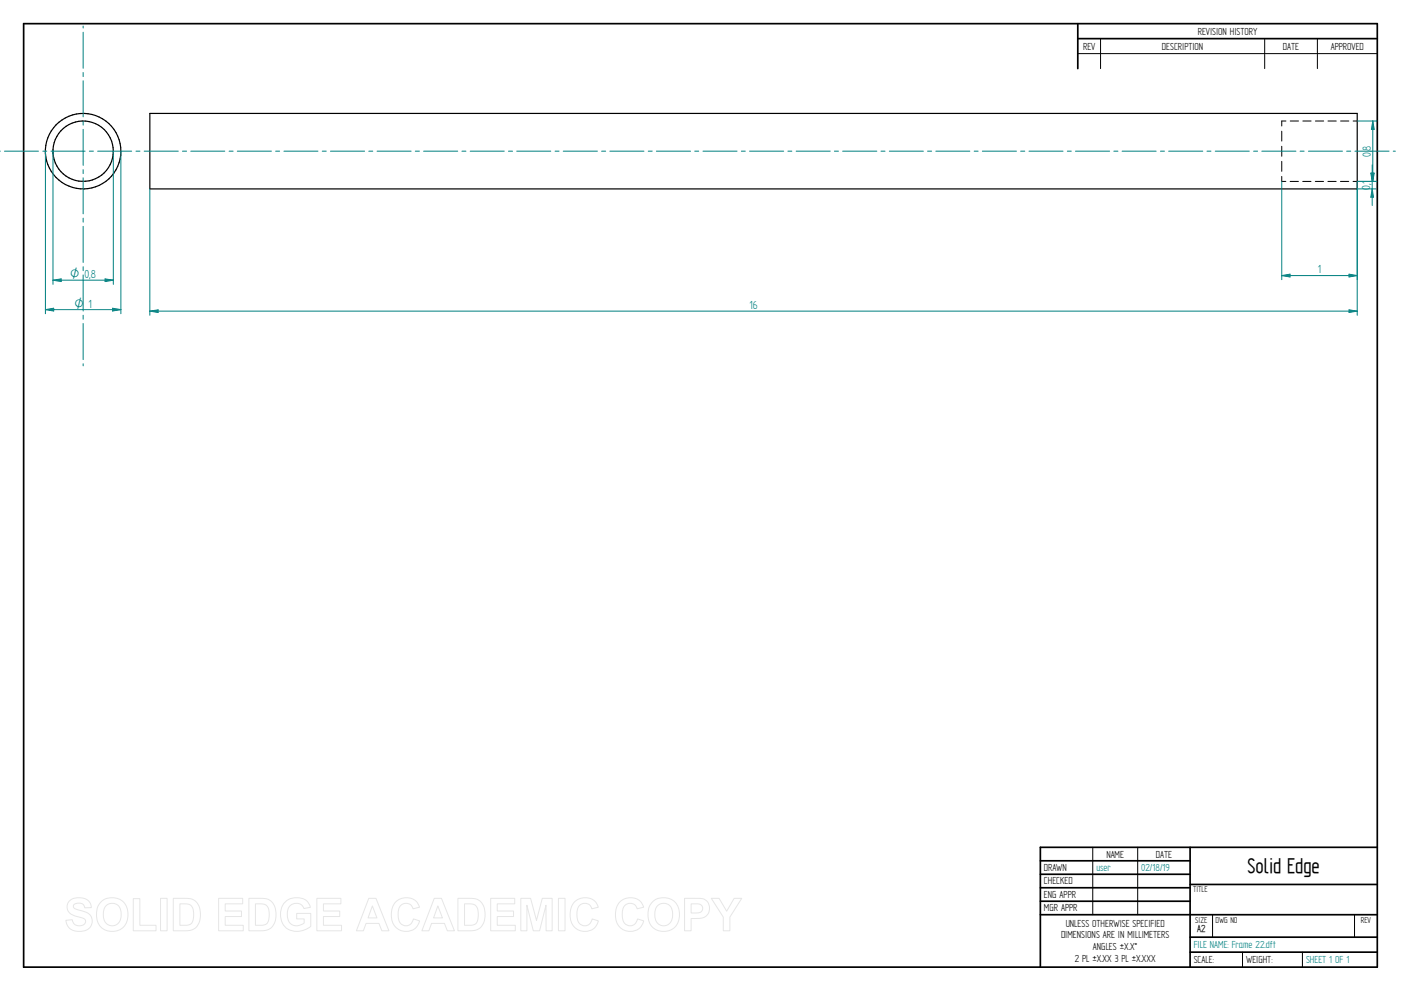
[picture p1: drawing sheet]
<svg xmlns="http://www.w3.org/2000/svg" width="594mm" height="420mm" viewBox="0 0 594 420" stroke-linecap="round" stroke-linejoin="round" font-family="sans-serif">
<g fill="none" stroke="#000" stroke-width=".72">
<path d="M10 10h574v400h-574zM457 10v19.1M457 16.4h127M504.6 359.2v50.8M584 359.2h-142.9v50.8M441.1 365h63.5M441.1 370.7h63.5M441.1 376.4h63.5M504.6 375h79.4M441.1 382.1h63.5M441.1 387.8h142.9M504.6 397.3h79.4"/>
<path d="M504.6 403.7h79.4"/>
</g>
<g fill="none" stroke="#000" stroke-width=".42">
<path d="M466.7 16.4v12.7M536.3 16.4v12.7M558.6 16.4v12.7M457 22.7h127M543.5 55.6v4.2M545.3 51.3h-1.8v2.1M547.1 51.3h3.5M552.4 51.3h3.6M557.8 51.3h3.5M563.1 51.3h3.5M568.4 51.3h3.6M573.8 51.3h1.7"/>
<path d="M543.5 62v4.3M543.5 68.4v4.2M543.5 74.8v2.1h1.7M547.1 76.9h3.5M552.4 76.9h3.5M557.7 76.9h3.5M563.1 76.9h3.5M568.4 76.9h3.5M573.7 76.9h1.8M463.4 359.2v28.6M482.4 359.2v28.6M514.2 387.9v9.4"/>
<path d="M574.4 387.9v9.4M526.9 403.7v6.3M552.3 403.7v6.3"/>
</g>
<g fill="none" stroke="#000" stroke-width=".51">
<path d="M63.5 48.1h512v32h-512z"/>
<circle cx="35.2" cy="64.1" r="12.8"/>
<circle cx="35.3" cy="64.1" r="16"/>
</g>
<path d="M19.3 64.1v68.9M51.3 64.1v68.9M19.3 131.3l3.5-.6v1.2z" fill="none" stroke="#008080" stroke-width=".42"/>
<path d="M19.3 131.3l3.5-.6v1.2z" fill="#008080"/>
<path d="M47.7 130.7l3.6 .6-3.6 .6z" fill="none" stroke="#008080" stroke-width=".42"/>
<path d="M47.7 130.7l3.6 .6-3.6 .6z" fill="#008080"/>
<path d="M22.5 64.1v56.5M48 64.1v56.5M22.5 118.8l3.4-.6v1.2zM19.3 131.3h32" fill="none" stroke="#008080" stroke-width=".42"/>
<path d="M22.5 118.8l3.4-.6v1.2z" fill="#008080"/>
<path d="M44.6 118.2l3.4 .6-3.4 .6z" fill="none" stroke="#008080" stroke-width=".42"/>
<path d="M44.6 118.2l3.4 .6-3.4 .6z" fill="#008080"/>
<path d="M63.5 80.1v53.6M575.5 80.1v53.6M22.5 118.8h25.5M63.5 131.9l3.5-.5v1.1z" fill="none" stroke="#008080" stroke-width=".42"/>
<path d="M63.5 131.9l3.5-.5v1.1z" fill="#008080"/>
<path d="M572 131.4l3.5 .5-3.5 .6z" fill="none" stroke="#008080" stroke-width=".42"/>
<path d="M572 131.4l3.5 .5-3.5 .6z" fill="#008080"/>
<path d="M543.5 76.9v41.7M575.5 76.9v41.7M543.5 116.8l3.5-.6v1.2zM63.5 131.9h512" fill="none" stroke="#008080" stroke-width=".42"/>
<path d="M543.5 116.8l3.5-.6v1.2z" fill="#008080"/>
<path d="M572 116.2l3.5 .6-3.5 .6z" fill="none" stroke="#008080" stroke-width=".42"/>
<path d="M572 116.2l3.5 .6-3.5 .6z" fill="#008080"/>
<path d="M575.5 76.9h8.1M581.3 73.4h1.1l-.5 3.5zM575.5 80.1h8.1M543.5 116.8h32" fill="none" stroke="#008080" stroke-width=".42"/>
<path d="M581.3 73.4h1.1l-.5 3.5z" fill="#008080"/>
<path d="M581.9 80.1l.5 3.5h-1.1z" fill="none" stroke="#008080" stroke-width=".42"/>
<path d="M581.9 80.1l.5 3.5h-1.1z" fill="#008080"/>
<path d="M575.5 51.3h8.4M582.1 51.3l.6 3.5h-1.2zM575.5 76.9h8.4M581.9 69.9v17.2" fill="none" stroke="#008080" stroke-width=".42"/>
<path d="M582.1 51.3l.6 3.5h-1.2z" fill="#008080"/>
<path d="M581.5 73.4h1.2l-.6 3.5z" fill="none" stroke="#008080" stroke-width=".42"/>
<path d="M581.5 73.4h1.2l-.6 3.5z" fill="#008080"/>
<g fill="none" stroke="#008080" stroke-width=".42">
<path d="M35.3 11v.9M35.3 13.7v15.3M35.3 30.7v1.8M35.3 34.2v15.3M35.3 51.4v1.6M35.3 54.8v15.3M582.1 51.3v25.6M0 64.1h.1M1.9 64.1h14.4M18.2 64.1h1.6M21.6 64.1h14.5M35.3 71.9v1.7"/>
<path d="M35.3 75.4v15.3M37.9 64.1h1.7M41.4 64.1h14.4M57.7 64.1h1.6M61.1 64.1h14.5M77.4 64.1h1.7M80.9 64.1h14.4M97.1 64.1h1.7M100.6 64.1h14.5M116.9 64.1h1.7M120.4 64.1h14.4M136.6 64.1h1.7"/>
<path d="M140.1 64.1h14.5M156.4 64.1h1.7M159.9 64.1h14.4M176.1 64.1h1.7M179.6 64.1h14.5M195.9 64.1h1.7M199.4 64.1h14.4M215.6 64.1h1.7M219.1 64.1h14.4M235.4 64.1h1.7M238.8 64.1h14.5M255.1 64.1h1.7"/>
<path d="M258.6 64.1h14.4M274.9 64.1h1.7M278.3 64.1h14.5M294.6 64.1h1.7M298.1 64.1h14.4M314.4 64.1h1.7M317.8 64.1h14.5M334.1 64.1h1.7M337.6 64.1h14.4M353.8 64.1h1.8M357.3 64.1h14.5M373.6 64.1h1.7"/>
<path d="M377.1 64.1h14.4M393.3 64.1h1.7M396.8 64.1h14.5M413.1 64.1h1.7M416.6 64.1h14.4M432.8 64.1h1.7M436.3 64.1h14.5M452.6 64.1h1.7M456.1 64.1h14.4M472.3 64.1h1.7M475.8 64.1h14.5M492.1 64.1h1.7"/>
<path d="M495.5 64.1h14.5M511.8 64.1h1.7M515.3 64.1h14.5M531.6 64.1h1.7M535 64.1h14.5M551.3 64.1h1.7M554.8 64.1h14.4M571 64.1h1.8M574.5 64.1h14.5M590.8 64.1h.9M35.3 92.5v1.7M35.3 96v15.3"/>
<path d="M35.3 113.1v1.7M35.3 116.6v15.3M35.3 133.6v1.7M35.3 137.2v15.2M35.3 154.2v.9"/>
</g>
<g fill="none" stroke="#e6e6e6" stroke-width=".42">
<path d="M29.6 381.8a6.5 6.5 0 0 1 8.5 .8l.6 2.2-2.8 .1a2.7 2.7 0 0 0-2.1-2 2.7 2.7 0 0 0-2.7 1.1 1.87 1.87 0 0 0 2.2 1.8l1.4 .4a4.4 4.4 0 0 1 4 6.2 6.4 6.4 0 0 1-9.1 1.3l-1.2-1.8-.5-1.7 2.7-.3a2.94 2.94 0 0 0 2.6 2.6 2.94 2.94 0 0 0 3.1-1.9 2.67 2.67 0 0 0-2.9-1.8 4.9 4.9 0 0 1-5-4.3l.4-1.6zM42.8 382.4a6.9 6.9 0 0 1 8.3-.8 6.9 6.9 0 0 1 3 7.7 6.7 6.7 0 0 1-8 5.5 6.7 6.7 0 0 1-5.1-8.3 6.1 6.1 0 0 1 1.8-4.1zM44.8 384.2a3.9 3.9 0 0 1 4.6-.8 3.9 3.9 0 0 1 2 4.3 3.8 3.8 0 0 1-1.9 4.3 3.8 3.8 0 0 1-4.6-.7 6.6 6.6 0 0 1-.1-7.1zM56.5 381h2.8v11.3h6.9v2.3h-9.7zM68.1 380.9h2.8v13.7h-2.8zM73.5 380.9h5a5.9 5.9 0 0 1 6.5 7 5.9 5.9 0 0 1-6.3 6.7h-5.2zM76.3 383.2h1.8a3.4 3.4 0 0 1 4 3.9v1.2a3.2 3.2 0 0 1-3.8 4h-2zM92.7 380.9h10.2v2.3h-7.4v3h6.9v2.4h-6.9v3.7h7.7v2.3h-10.5zM105.5 380.9h5.1a5.9 5.9 0 0 1 6.4 7 5.9 5.9 0 0 1-6.3 6.7h-5.2zM108.3 383.2h1.9a3.4 3.4 0 0 1 4 3.9v1.2a3.2 3.2 0 0 1-3.8 4h-2.1zM120.9 382.4a7.3 7.3 0 0 1 9.7 .1l1 2.2-2.7 .5a3.7 3.7 0 0 0-4.6-2 3.7 3.7 0 0 0-2.5 4.4 4.2 4.2 0 0 0 2.2 4.5 4.2 4.2 0 0 0 5-.8v-1.7h-3.2v-2.3h6v5.4a8.1 8.1 0 0 1-11.8-.8 8.3 8.3 0 0 1 .9-9.5zM134.4 380.9h10.2v2.3h-7.4v3h6.9v2.4h-6.9v3.7h7.6v2.3h-10.4z"/>
<path d="M156.4 380.9h3l5.5 13.7h-3l-1.2-3.1h-5.5l-1.1 3.1h-3zM157.9 384.1l1.9 5.1h-3.7zM167.7 382.5a6 6 0 0 1 10.2 2.1l-2.8 .7a3.2 3.2 0 0 0-3.9-2.2 3.2 3.2 0 0 0-2.4 3.8 4.6 4.6 0 0 0 2.5 5.5 3.2 3.2 0 0 0 4-2.8l2.6 .8a6.1 6.1 0 0 1-7.2 4.3 6.1 6.1 0 0 1-4.8-6.8 7.7 7.7 0 0 1 1.8-5.4zM184.1 380.9h3.1l5.5 13.7h-3l-1.2-3.1h-5.5l-1.1 3.1h-3zM185.7 384.1l1.9 5.1h-3.8zM194.2 380.9h5a5.9 5.9 0 0 1 6.5 7 5.9 5.9 0 0 1-6.3 6.7h-5.2zM197 383.2h1.8a3.4 3.4 0 0 1 4 3.9v1.2a3.2 3.2 0 0 1-3.8 4h-2zM208.1 380.9h10.2v2.3h-7.4v3h6.9v2.4h-6.9v3.7h7.6v2.3h-10.4zM220.8 380.9h4.2l2.5 9.3 2.4-9.3h4.2v13.7h-2.5l-.1-10.8-2.7 10.8h-2.7l-2.7-10.8v10.8h-2.6zM236.8 380.9h2.8v13.7h-2.8zM243.5 382.5a6 6 0 0 1 10.2 2.1l-2.8 .7a3.2 3.2 0 0 0-3.8-2.2 3.2 3.2 0 0 0-2.4 3.8 4.6 4.6 0 0 0 2.4 5.5 3.2 3.2 0 0 0 4-2.8l2.6 .8a6.1 6.1 0 0 1-7.2 4.3 6.1 6.1 0 0 1-4.7-6.8 7.7 7.7 0 0 1 1.7-5.4zM262.7 382.5a6 6 0 0 1 10.2 2.1l-2.7 .7a3.2 3.2 0 0 0-3.9-2.2 3.2 3.2 0 0 0-2.4 3.8 4.6 4.6 0 0 0 2.4 5.5 3.2 3.2 0 0 0 4-2.8l2.7 .8a6.1 6.1 0 0 1-7.2 4.3 6.1 6.1 0 0 1-4.8-6.8 7.7 7.7 0 0 1 1.7-5.4z"/>
<path d="M276.7 382.4a6.9 6.9 0 0 1 8.3-.8 6.9 6.9 0 0 1 3 7.7 6.7 6.7 0 0 1-8.1 5.5 6.7 6.7 0 0 1-5.1-8.3 6.1 6.1 0 0 1 1.9-4.1zM278.7 384.2a3.9 3.9 0 0 1 4.6-.8 3.9 3.9 0 0 1 1.9 4.3 3.8 3.8 0 0 1-1.8 4.3 3.8 3.8 0 0 1-4.7-.7 6.6 6.6 0 0 1 0-7.1zM290.3 380.9h5.2a4.4 4.4 0 0 1 5.4 4.3 4.4 4.4 0 0 1-5.4 4.2h-2.4v5.2h-2.8zM293.1 383.2h1.8a2.1 2.1 0 0 1 2.6 .6 2.1 2.1 0 0 1 0 2.6 3.4 3.4 0 0 1-2.9 .7h-1.5zM301.6 380.9h3.3l3.2 5.4 3.2-5.4h3.2l-5 7.9v5.8h-2.8v-5.8z"/>
</g>
<text font-size="10.1" x="529" y="370.2">Solid Edge</text>
<g font-size="5.6" fill="#008080">
<text x="581.2" y="66.5" transform="rotate(-90 581.2 66.5)">0,8</text>
<text x="581" y="80.6" transform="rotate(-90 581 80.6)">0,1</text>
<text x="35.8" y="117.9">0,8</text>
<text x="558.8" y="116">1</text>
<text x="37.5" y="130.4">1</text>
<text x="317.7" y="131.1">16</text>
</g>
<g font-size="5.4" fill="#008080">
<text x="29.8" y="117.9">O</text>
<text x="31.5" y="130.4">O</text>
</g>
<g font-size="4.9">
<text x="507.9" y="14.7">REVISION HISTORY</text>
<text x="459.3" y="21">REV</text>
<text x="492.7" y="21">DESCRIPTION</text>
<text x="544" y="21">DATE</text>
<text x="564.3" y="21">APPROVED</text>
<text x="469.1" y="363.6">NAME</text>
<text x="490.1" y="363.6">DATE</text>
<text x="442.7" y="369.3">DRAWN</text>
<text x="442.7" y="375">CHECKED</text>
<text x="442.7" y="380.7">ENG APPR</text>
<text x="442.7" y="386.4">MGR APPR</text>
<text x="451.9" y="392.9">UNLESS OTHERWISE SPECIFIED</text>
<text x="449.9" y="397.9">DIMENSIONS ARE IN MILLIMETERS</text>
<text x="455.7" y="407.8">2 PL ±X.XX 3 PL ±X.XXX</text>
<text x="463.5" y="402.9">ANGLES ±X.X°</text>
<text x="506.2" y="408.3">SCALE:</text>
<text x="528.4" y="408.3">WEIGHT:</text>
</g>
<g font-size="4.9" fill="#008080">
<text x="464.9" y="369.3">user</text>
<text x="483.9" y="369.3">02/18/19</text>
<text x="506.2" y="402">FILE NAME: Frame 22.dft</text>
<text x="553.8" y="408.4">SHEET 1 OF 1</text>
</g>
<text font-size="4.8" x="507.7" y="395.3">A2</text>
<g font-size="4.1">
<text x="505.9" y="378.3">TITLE</text>
<text x="506.9" y="391.1">SIZE</text>
<text x="515.4" y="391.1">DWG NO</text>
<text x="577" y="391.1">REV</text>
</g>
</svg>
